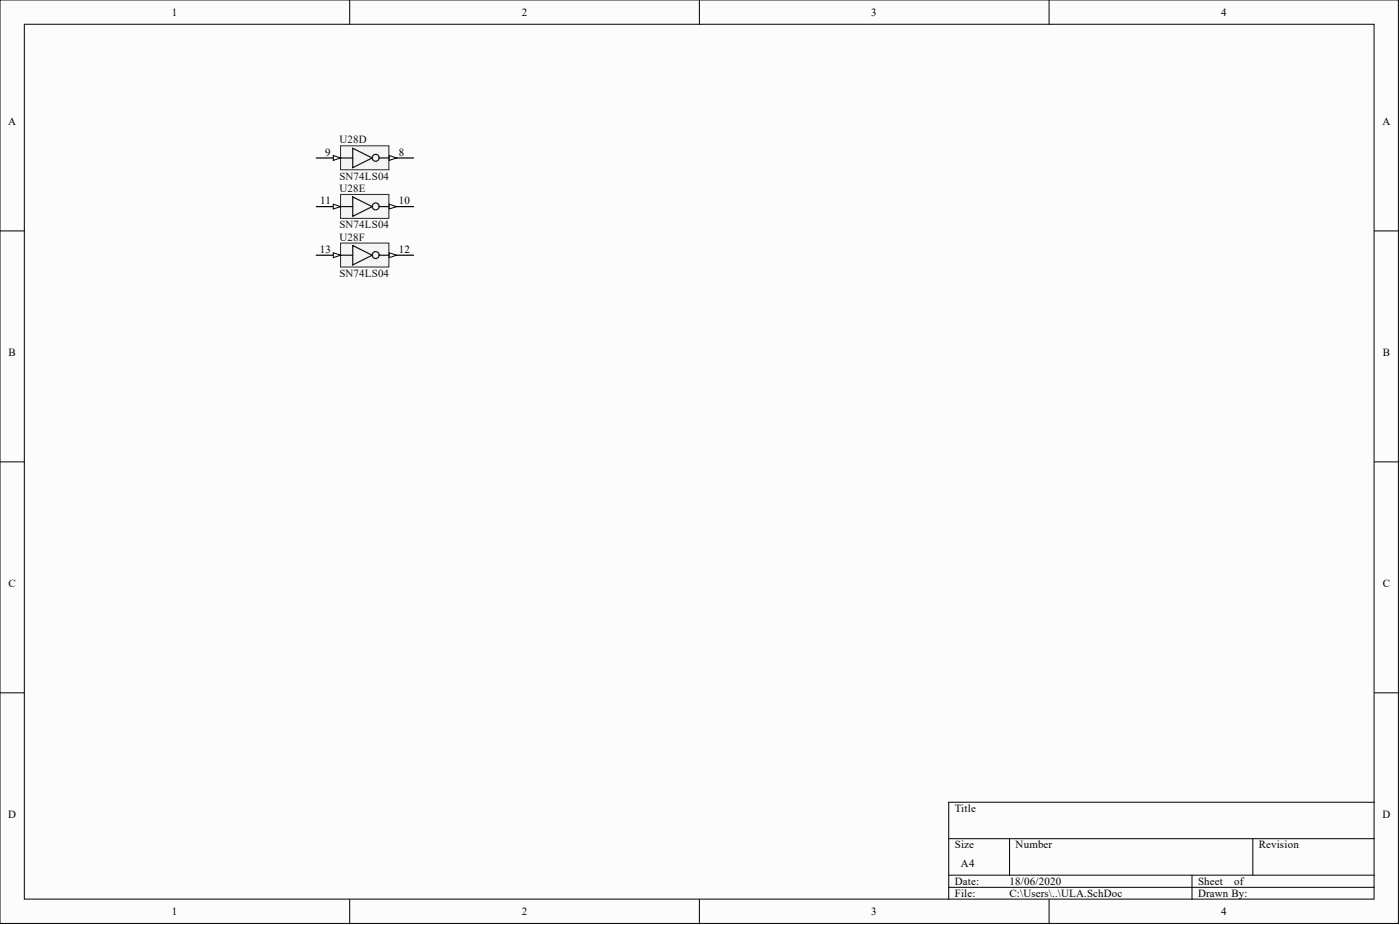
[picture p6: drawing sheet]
<svg xmlns="http://www.w3.org/2000/svg" width="292mm" height="193mm" viewBox="0 0 292 193" stroke-linecap="round" stroke-linejoin="round" font-family="sans-serif">
<g fill="#fcfcfc" stroke="#000" stroke-width=".21">
<path d="M0 0h291.8v192.6h-291.8z"/>
<path d="M5.1 5.1h281.6v182.5h-281.6z"/>
</g>
<g fill="none" stroke="#000" stroke-width=".21">
<path d="M73 0v5.1M145.9 0v5.1M218.9 0v5.1M0 48.2h5.1M286.8 48.2h5M0 96.4h5.1M286.8 96.4h5M0 144.5h5.1M286.8 144.5h5M197.9 175h88.9M210.6 175v7.6M261.4 175v7.6"/>
<path d="M286.8 167.4h-88.9v20.2M73 187.6v5.1M145.9 187.6v5.1M197.9 182.6h88.9M197.9 185.1h88.9M218.9 187.6v5.1M248.7 182.6v5"/>
</g>
<path d="M71.1 30.4h10v5h-10z" fill="#f5f5f5" stroke="#262626" stroke-width=".21"/>
<path d="M71.1 33h2.5M79.2 33h2" fill="none" stroke="#151515" stroke-width=".25"/>
<path d="M66 33h5.1" fill="none" stroke="#000" stroke-width=".25"/>
<path d="M69.5 32.4l1.6 .6-1.6 .5z" fill="#fcfcfc"/>
<path d="M69.5 32.4l1.6 .6-1.6 .5z" fill="none" stroke="#000" stroke-width=".21"/>
<path d="M81.2 33h5.1" fill="none" stroke="#000" stroke-width=".25"/>
<path d="M81.2 32.4l1.5 .6-1.5 .5z" fill="#fcfcfc"/>
<path d="M81.2 32.4l1.5 .6-1.5 .5z" fill="none" stroke="#000" stroke-width=".21"/>
<g fill="none" stroke="#151515" stroke-width=".25">
<path d="M73.6 30.9l4.1 2.1-4.1 2z"/>
<circle cx="78.4" cy="32.9" r=".72"/>
</g>
<path d="M71.1 40.6h10v5h-10z" fill="#f5f5f5" stroke="#262626" stroke-width=".21"/>
<path d="M71.1 43.1h2.5M79.2 43.1h2" fill="none" stroke="#151515" stroke-width=".25"/>
<path d="M66 43.1h5.1" fill="none" stroke="#000" stroke-width=".25"/>
<path d="M69.5 42.6l1.6 .5-1.6 .5z" fill="#fcfcfc"/>
<path d="M69.5 42.6l1.6 .5-1.6 .5z" fill="none" stroke="#000" stroke-width=".21"/>
<path d="M81.2 43.1h5.1" fill="none" stroke="#000" stroke-width=".25"/>
<path d="M81.2 42.6l1.5 .5-1.5 .5z" fill="#fcfcfc"/>
<path d="M81.2 42.6l1.5 .5-1.5 .5z" fill="none" stroke="#000" stroke-width=".21"/>
<g fill="none" stroke="#151515" stroke-width=".25">
<path d="M73.6 41.1l4.1 2-4.1 2z"/>
<circle cx="78.4" cy="43.1" r=".72"/>
</g>
<path d="M71.1 50.7h10v5h-10z" fill="#f5f5f5" stroke="#262626" stroke-width=".21"/>
<path d="M71.1 53.2h2.5M79.2 53.2h2" fill="none" stroke="#151515" stroke-width=".25"/>
<path d="M66 53.2h5.1" fill="none" stroke="#000" stroke-width=".25"/>
<path d="M69.5 52.7l1.6 .5-1.6 .6z" fill="#fcfcfc"/>
<path d="M69.5 52.7l1.6 .5-1.6 .6z" fill="none" stroke="#000" stroke-width=".21"/>
<path d="M81.2 53.2h5.1" fill="none" stroke="#000" stroke-width=".25"/>
<path d="M81.2 52.7l1.5 .5-1.5 .6z" fill="#fcfcfc"/>
<path d="M81.2 52.7l1.5 .5-1.5 .6z" fill="none" stroke="#000" stroke-width=".21"/>
<g fill="none" stroke="#151515" stroke-width=".25">
<path d="M73.6 51.2l4.1 2-4.1 2.1z"/>
<circle cx="78.4" cy="53.2" r=".72"/>
</g>
<g font-size="2.3">
<text x="35.9" y="3.3">1</text>
<text x="108.9" y="3.3">2</text>
<text x="181.8" y="3.3">3</text>
<text x="254.8" y="3.3">4</text>
<text x="1.7" y="26.1">A</text>
<text x="288.5" y="26.1">A</text>
<text x="67.8" y="32.4">9</text>
<text x="83.2" y="32.4">8</text>
<text x="66.8" y="42.6">11</text>
<text x="83.2" y="42.6">10</text>
<text x="66.7" y="52.7">13</text>
<text x="83.2" y="52.7">12</text>
<text x="1.8" y="74.3">B</text>
<text x="288.5" y="74.3">B</text>
<text x="1.8" y="122.5">C</text>
<text x="288.5" y="122.5">C</text>
<text x="1.7" y="170.7">D</text>
<text x="199.2" y="169.4">Title</text>
<text x="288.5" y="170.7">D</text>
<text x="199.2" y="177">Size</text>
<text x="211.9" y="177">Number</text>
<text x="262.7" y="177">Revision</text>
<text x="199.2" y="184.6">Date:</text>
<text x="200.5" y="180.8">A4</text>
<text x="210.6" y="184.6">18/06/2020</text>
<text x="250" y="184.6">Sheet</text>
<text x="257.5" y="184.6">of</text>
<text x="35.9" y="190.9">1</text>
<text x="108.9" y="190.9">2</text>
<text x="181.8" y="190.9">3</text>
<text x="199.2" y="187.1">File:</text>
<text x="210.6" y="187.1">C:\Users\..\ULA.SchDoc</text>
<text x="250" y="187.1">Drawn By:</text>
<text x="254.8" y="190.9">4</text>
</g>
<g font-size="2.3" fill="#0e0e0e">
<text x="70.8" y="29.9">U28D</text>
<text x="70.8" y="37.5">SN74LS04</text>
<text x="70.8" y="40.1">U28E</text>
<text x="70.8" y="47.7">SN74LS04</text>
<text x="70.8" y="50.2">U28F</text>
<text x="70.8" y="57.8">SN74LS04</text>
</g>
</svg>
